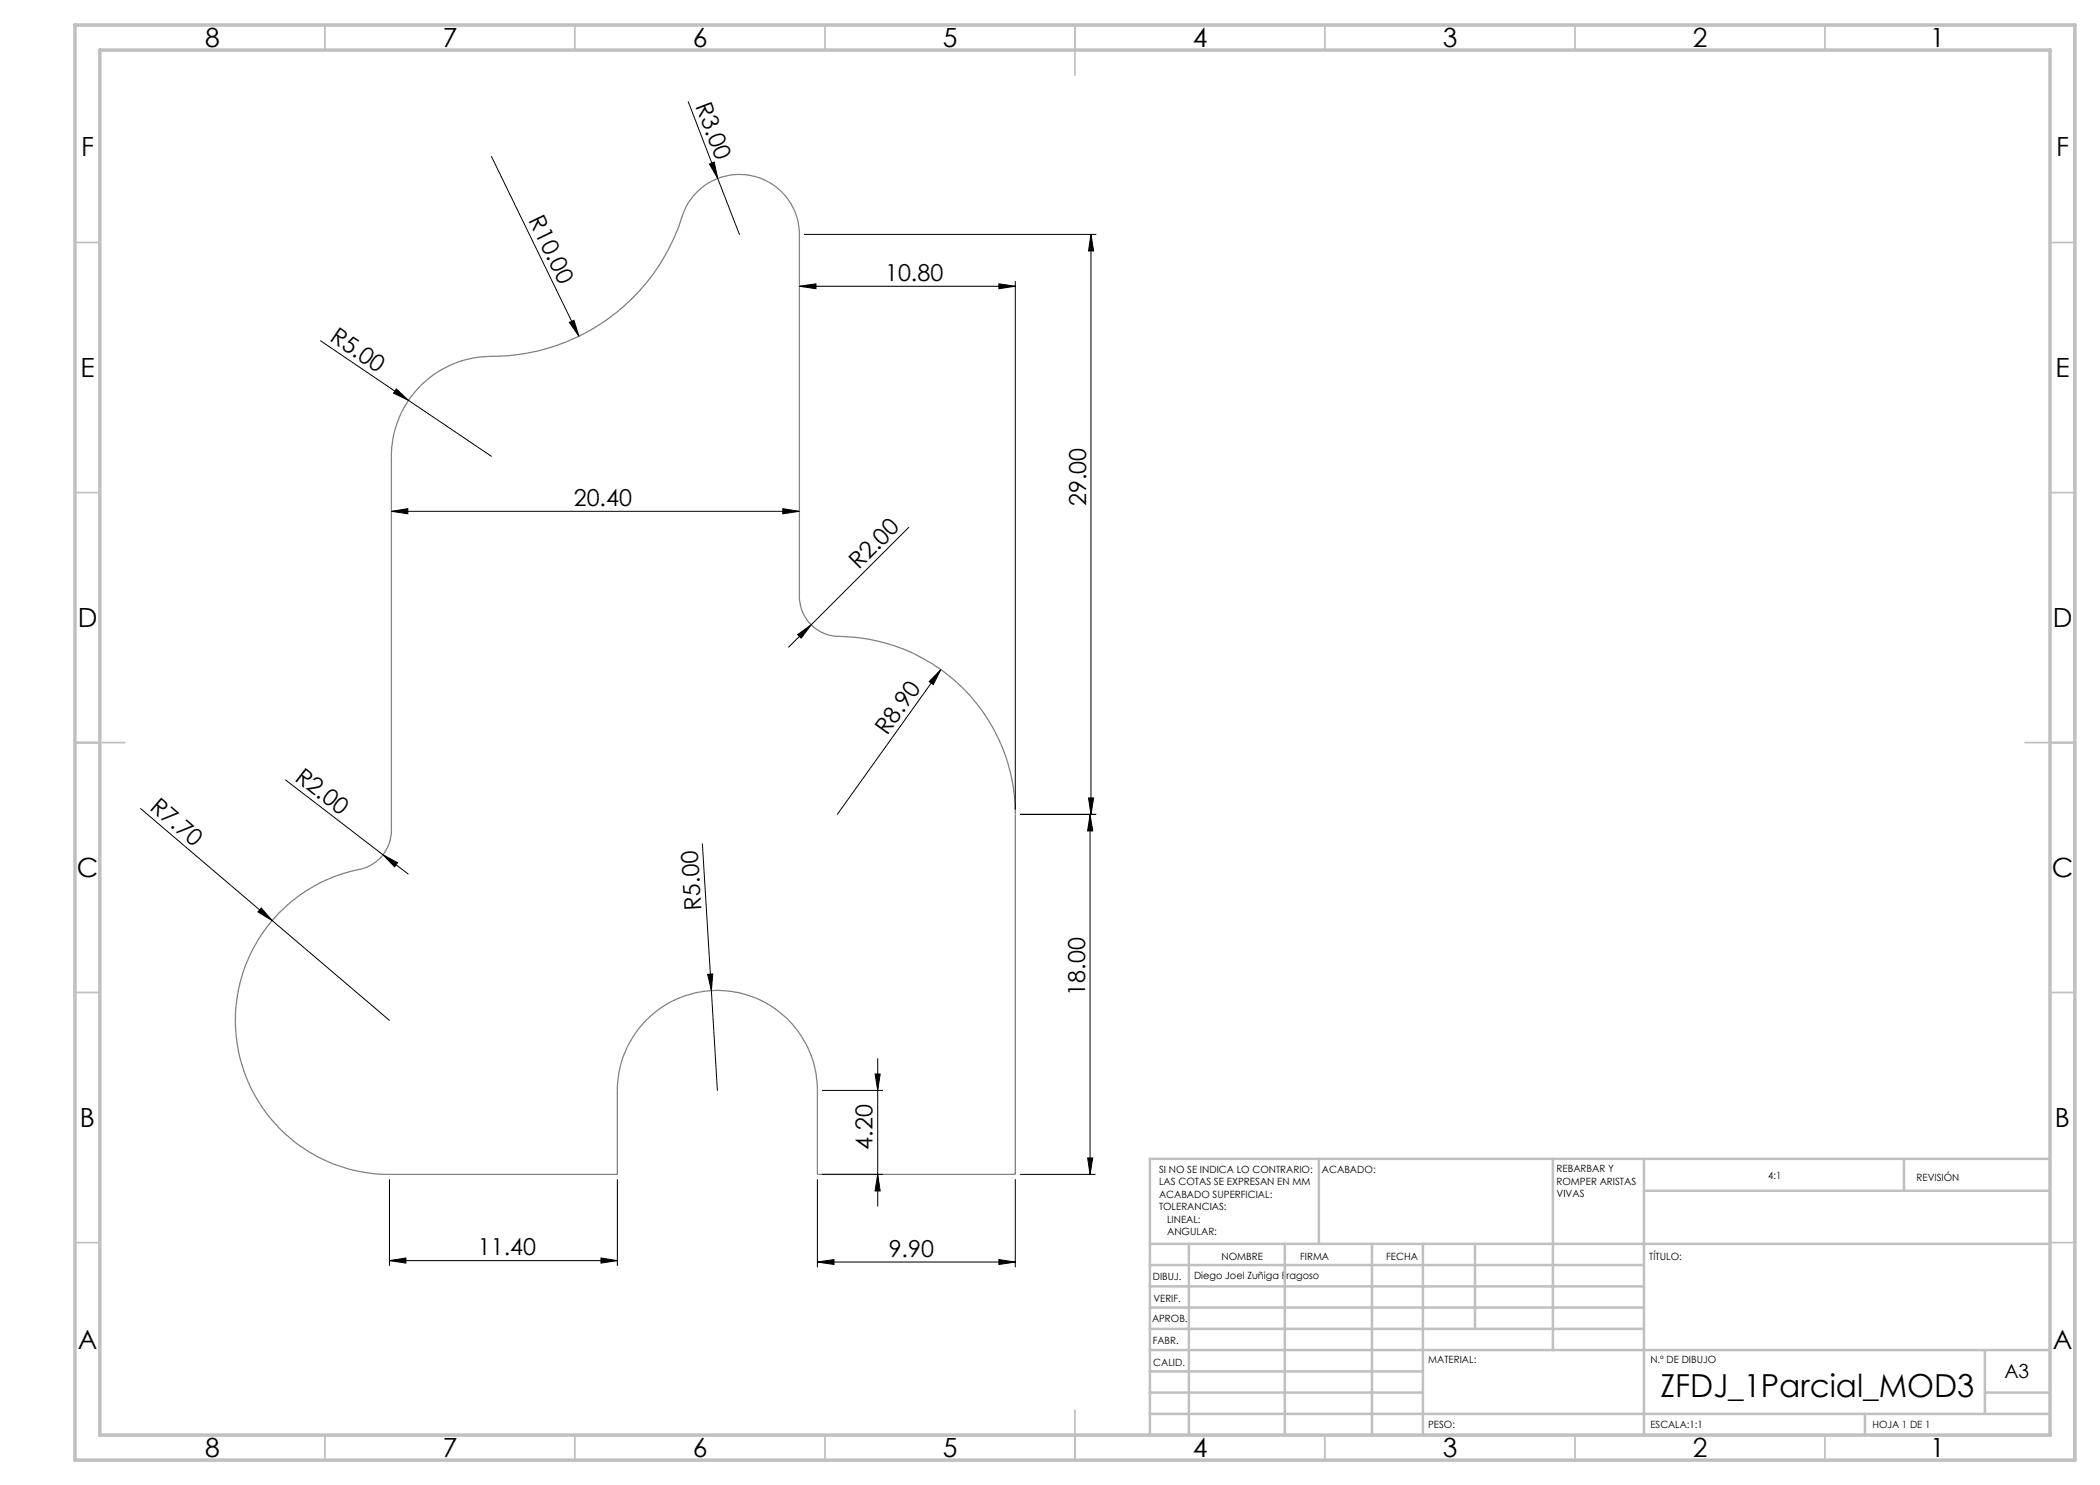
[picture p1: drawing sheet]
<svg xmlns="http://www.w3.org/2000/svg" width="420mm" height="297mm" viewBox="0 0 420 297" stroke-linecap="round" stroke-linejoin="round" font-family="sans-serif">
<g fill="none" stroke="#000" stroke-width=".2">
<path d="M98.3 31.3l17.5 35.9M137.7 20.4l5.8 15.3M141.9 32.8l.9-.4 .7 3.3zM143.5 35.7l4.4 11.2M159.9 57.3h43.2M159.9 57.3l3.3-.5v.9zM160.9 46.9h58.3M199.8 56.8l3.3 .5-3.3 .4zM203.1 56.3v105.6M218.2 46.9l.5 3.3h-1zM218.2 46.9v116M64.1 68.2l17.6 11.9"/>
<path d="M79.3 77.8l2.4 2.3-3-1.5zM113.9 64.5l.9-.4 1 3.1zM81.7 80.1l16.6 11.2M78.3 102.3h81.6M78.3 102.3l3.3-.6v1.1zM156.6 101.7l3.3 .6-3.3 .5zM181.8 105.5l-19.6 19.5M159.5 126.9l2.7-1.9-2 2.6zM162.2 125l-4.5 4.4M188.2 133.9l-1.5 3-.9-.6zM188.2 133.9l-20.7 29M57.1 156l19.5 15"/>
<path d="M217.7 159.6h1l-.5 3.3zM28.1 161.7l49.8 42.4M76.6 171l2.9 1.5-.6 .9zM76.6 171l5 3.8M140.5 168.8l1.8 29.3M204.1 162.9h15.1M218 162.9l.5 3.3h-1zM218 162.9v72M52.2 181.6l2.2 2.5-2.8-1.7zM141.5 194.9l1.1-.1-.3 3.3zM142.3 198.1l1.2 20M164.5 218.1h12"/>
<path d="M175 214.8h1l-.5 3.3zM175.5 211.7v29.5M77.9 235.9v17.2M123.5 235.9v17.2M163.5 235.9v17.5M164.5 234.9h12M175.5 234.9l.5 3.3h-1zM203.1 235.9v17.5M204.1 234.9h14.9M217.5 231.6h1l-.5 3.3zM77.9 252.1h45.6M77.9 252.1l3.3-.5v1z"/>
<path d="M120.2 251.6l3.3 .5-3.3 .5zM163.5 252.4h39.6M163.5 252.4l3.3-.5v1zM199.8 251.9l3.3 .5-3.3 .5z"/>
</g>
<path d="M84.3 76.9a20.7 20.7 0 0 1 15.8-5.7 40.1 40.1 0 0 0 36.7-28.8 12 12 0 0 1 13.4-7.3 12 12 0 0 1 9.7 11.8v72.8a8.1 8.1 0 0 0 8.8 7.6 35.6 35.6 0 0 1 34.4 35.6v72h-39.6v-17.5a20 20 0 0 0-20.3-19.3 20 20 0 0 0-19.7 20v16.8h-45.6a30.8 30.8 0 0 1-30.7-28.2 30.8 30.8 0 0 1 25.4-33 8 8 0 0 0 5.7-7.7v-75.4a20 20 0 0 1 6-13.7z" fill="none" stroke="#808080" stroke-width=".25"/>
<g fill="none" stroke="#c0c0c0" stroke-width=".35">
<path d="M65 5v5M115 5v5M165 5v5M215 5v10M265 5v5M315 5v5M365 5v5M15 48.5h5M410 48.5h5M15 98.5h5M410 98.5h5M15 148.5h10"/>
<path d="M405 148.5h10M15 198.5h5M410 198.5h5M15 248.5h5M410 248.5h5M65 287v5M115 287v5M165 287v5M215 282v10M265 287v5M315 287v5M365 287v5"/>
</g>
<g fill="none" stroke="#c0c0c0" stroke-width=".5">
<path d="M263.8 231.8v17M310.6 231.8v38.2M328.8 231.8v55.2M328.8 238.2h81.2M380.8 231.8v6.4M410 231.8h-180v55.2M230 248.8h180M230 257.3h98.8M230 253h98.8M237.8 248.8v38.2M257 248.8v38.2M274.4 248.8v38.2"/>
<path d="M284.6 248.8v38.2M295 248.8v17M230 265.8h98.8M230 261.5h98.8M230 278.5h54.6M230 274.3h54.6M230 270h180M397 278.5h13M397 270v12.8M230 282.8h180M373 282.8v4.2"/>
</g>
<path d="M15 5h400v287h-400zM20 10h390v277h-390z" fill="none" stroke="#c0c0c0" stroke-width=".7"/>
<g fill="#000">
<path d="M141.9 32.8l.9-.4 .7 3.3zM113.9 64.5l.9-.4 1 3.1zM79.3 77.8l2.4 2.3-3-1.5zM159.5 126.9l2.7-1.9-2 2.6zM188.2 133.9l-1.5 3-.9-.6zM76.6 171l2.9 1.5-.6 .9zM52.2 181.6l2.2 2.5-2.8-1.7zM141.5 194.9l1.1-.1-.3 3.3z"/>
<path d="M159.9 57.3l3.3-.5v.9zM199.8 56.8l3.3 .5-3.3 .4zM77.9 252.1l3.3-.5v1zM120.2 251.6l3.3 .5-3.3 .5zM78.3 102.3l3.3-.6v1.1zM156.6 101.7l3.3 .6-3.3 .5zM163.5 252.4l3.3-.5v1zM199.8 251.9l3.3 .5-3.3 .5z"/>
<path d="M217.7 159.6h1l-.5 3.3zM218.2 46.9l.5 3.3h-1zM217.5 231.6h1l-.5 3.3zM218 162.9l.5 3.3h-1z"/>
<path d="M175 214.8h1l-.5 3.3zM175.5 234.9l.5 3.3h-1z"/>
</g>
<text font-size="6.3" x="332.1" y="279.4">ZFDJ_1Parcial_MOD3</text>
<g font-size="5.3">
<text x="41" y="9.5">8</text>
<text x="88.5" y="9.5">7</text>
<text x="138.5" y="9.5">6</text>
<text x="188.5" y="9.5">5</text>
<text x="238.5" y="9.5">4</text>
<text x="288.5" y="9.5">3</text>
<text x="338.5" y="9.5">2</text>
<text x="386" y="9.5">1</text>
<text x="16.2" y="31.2">F</text>
<text x="411.2" y="31.2">F</text>
<text x="16.1" y="75.5">E</text>
<text x="411.1" y="75.5">E</text>
<text x="15.5" y="125.5">D</text>
<text x="410.5" y="125.5">D</text>
<text x="15.4" y="175.5">C</text>
<text x="410.4" y="175.5">C</text>
<text x="16" y="225.5">B</text>
<text x="411" y="225.5">B</text>
<text x="15.5" y="269.7">A</text>
<text x="410.5" y="269.7">A</text>
<text x="41" y="291.5">8</text>
<text x="88.5" y="291.5">7</text>
<text x="138.5" y="291.5">6</text>
<text x="188.5" y="291.5">5</text>
<text x="238.5" y="291.5">4</text>
<text x="288.5" y="291.5">3</text>
<text x="338.5" y="291.5">2</text>
<text x="386" y="291.5">1</text>
</g>
<g font-size="4.7">
<text x="139" y="21.2" transform="rotate(69 139 21.2)">R3.00</text>
<text x="105.6" y="44.1" transform="rotate(64 105.6 44.1)">R10.00</text>
<text x="177" y="56.2">10.80</text>
<text x="65.7" y="68" transform="rotate(34 65.7 68)">R5.00</text>
<text x="114.8" y="101.2">20.40</text>
<text x="217.2" y="101.2" transform="rotate(-90 217.2 101.2)">29.00</text>
<text x="171.8" y="114.1" transform="rotate(-45 171.8 114.1)">R2.00</text>
<text x="177.4" y="147.3" transform="rotate(-54 177.4 147.3)">R8.90</text>
<text x="58.8" y="156" transform="rotate(38 58.8 156)">R2.00</text>
<text x="29.8" y="161.8" transform="rotate(40 29.8 161.8)">R7.70</text>
<text x="140.3" y="182" transform="rotate(-93 140.3 182)">R5.00</text>
<text x="217" y="199.1" transform="rotate(-90 217 199.1)">18.00</text>
<text x="174.5" y="229.9" transform="rotate(-90 174.5 229.9)">4.20</text>
<text x="95.6" y="251.1">11.40</text>
<text x="177.7" y="251.4">9.90</text>
</g>
<text font-size="3.9" x="400.9" y="275.5">A3</text>
<g font-size="2">
<text x="231.8" y="234.6">SI NO SE INDICA LO CONTRARIO:</text>
<text x="231.8" y="237.1">LAS COTAS SE EXPRESAN EN MM</text>
<text x="231.8" y="239.6">ACABADO SUPERFICIAL:</text>
<text x="264.4" y="234.6">ACABADO:</text>
<text x="311.3" y="234.5">REBARBAR Y</text>
<text x="311.3" y="237">ROMPER ARISTAS</text>
<text x="311.3" y="239.5">VIVAS</text>
<text x="353.7" y="235.8">4:1</text>
<text x="383.3" y="236.2">REVISIÓN</text>
<text x="231.8" y="242.1">TOLERANCIAS:</text>
<text x="233.4" y="244.6">LINEAL:</text>
<text x="233.4" y="247.1">ANGULAR:</text>
<text x="244.3" y="252">NOMBRE</text>
<text x="260" y="251.9">FIRMA</text>
<text x="277.2" y="251.9">FECHA</text>
<text x="329.9" y="251.9">TÍTULO:</text>
<text x="230.6" y="256.1">DIBUJ.</text>
<text x="238.8" y="255.7">Diego Joel Zuñiga Fragoso</text>
<text x="230.7" y="260.3">VERIF.</text>
<text x="230.4" y="264.4">APROB.</text>
<text x="230.5" y="268.8">FABR.</text>
<text x="230.7" y="273.1">CALID.</text>
<text x="285.6" y="272.5">MATERIAL:</text>
<text x="330.1" y="272.5">N.º DE DIBUJO</text>
<text x="285.6" y="285.5">PESO:</text>
<text x="330.1" y="285.6">ESCALA:1:1</text>
<text x="374.5" y="285.6">HOJA 1 DE 1</text>
</g>
</svg>
